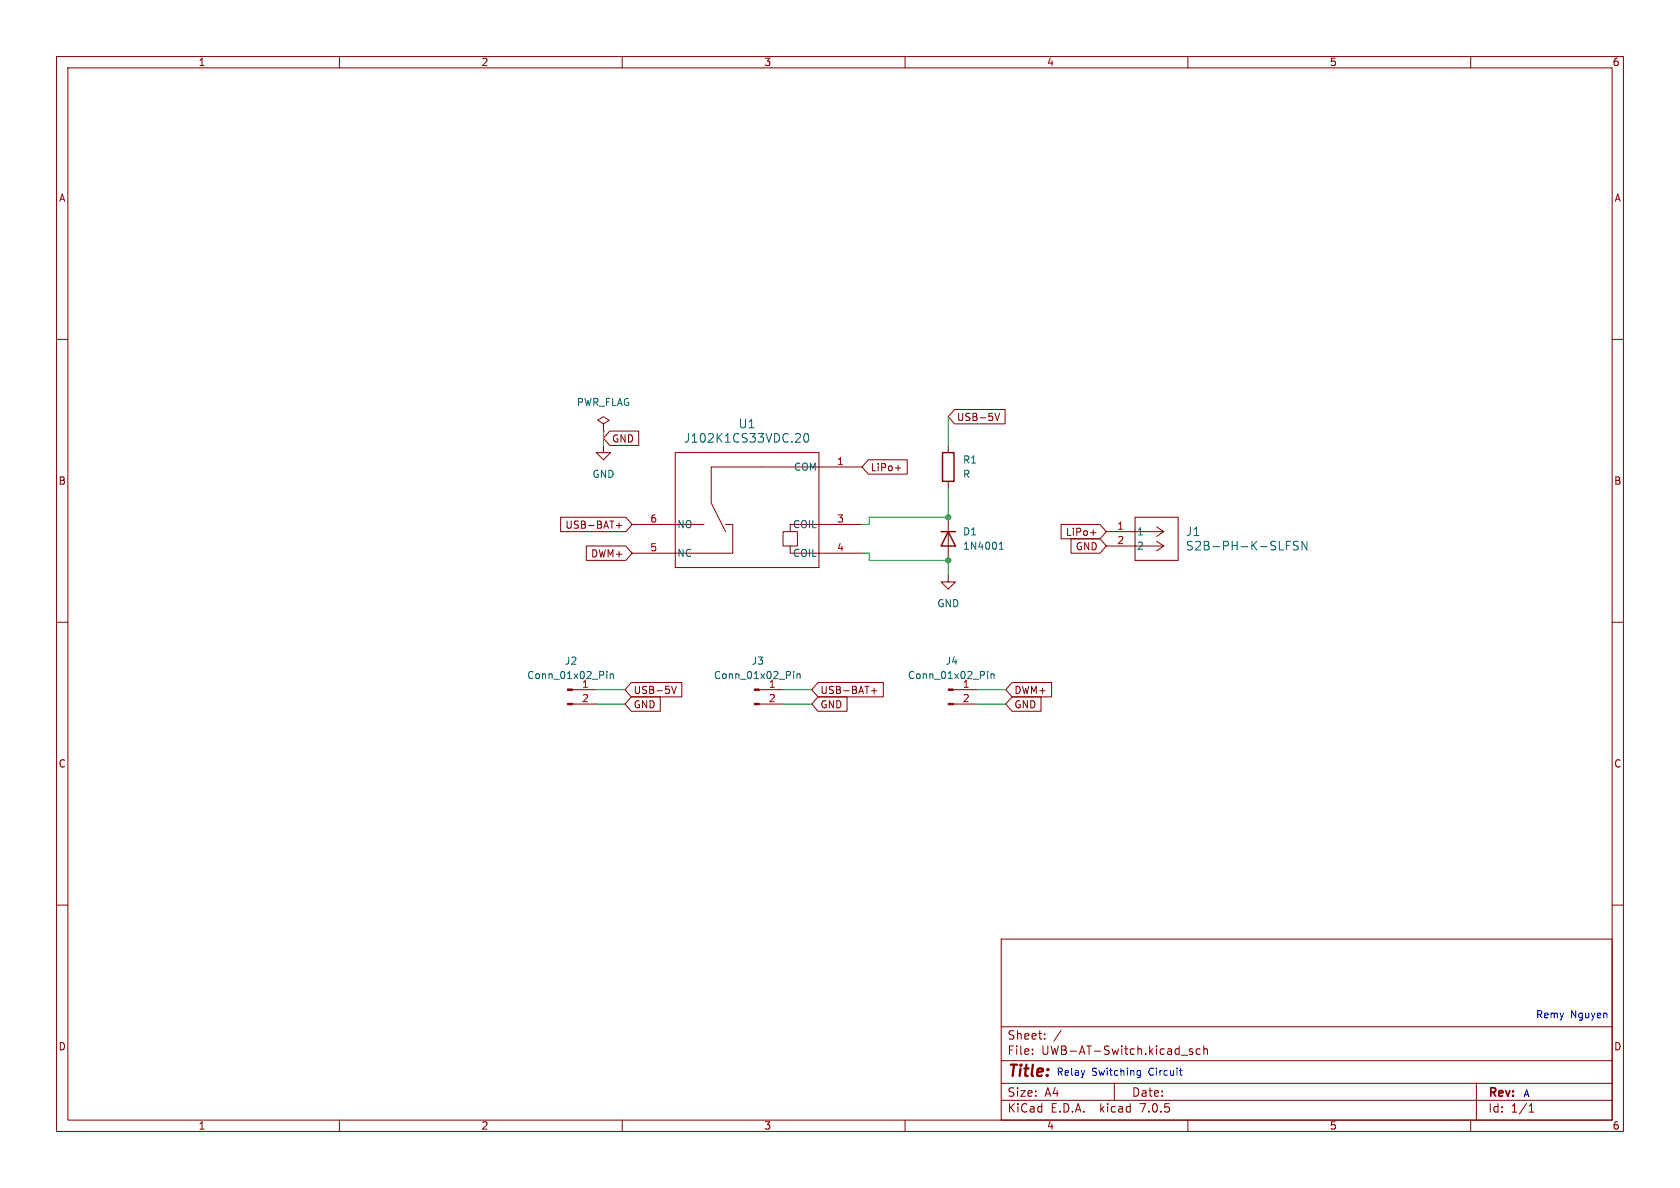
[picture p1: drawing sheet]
<svg xmlns="http://www.w3.org/2000/svg" width="297mm" height="210mm" viewBox="0 0 297 210" stroke-linecap="round" stroke-linejoin="round" font-family="sans-serif">
<g fill="none" stroke="#840000" stroke-width=".18">
<path d="M10 10h277v190h-277zM12 12h273v186h-273zM60 10v2M110 10v2M160 10v2M210 10v2M260 10v2M10 60h2M285 60h2M106.7 78.7v1.3h1.2l-1.2 1.3-1.3-1.3h1.3M106.7 74.9l1-.6-1-.6-1 .6 1 .6v1.3M106.7 76.2h.1"/>
<path d="M107.8 76.2h5.1v2.5h-5.1l-1.1-1.2zM167.6 78.7v1.3M168.8 72.4h8.9v2.5h-8.9l-1.2-1.2zM175.9 73.1l.4 1.2 .4-1.2M99.1 91.4h11.5l1.2 1.3-1.2 1.3h-11.5zM103.6 96.5h7l1.2 1.3-1.2 1.3h-7zM109 92.9h.9M109.4 92.4v1M111.8 92.7h12.7M119.4 80h25.4v20.3h-25.4zM128.3 92.7h1.2v5.1h-17.7M138.4 94h2.6v2.5h-2.6z"/>
<path d="M139.7 96.5v1.3h12.7M139.7 92.7h12.7M152.4 82.6h-26.7v6.3l2.6 5.1M153.5 81.3h6.9v2.5h-6.9l-1.1-1.2zM158.3 82.7h1M167.6 85.1v1.3M167.6 91.4v7.7M187.6 92.7h6.9l1.1 1.3-1.1 1.3h-6.9zM189.3 95.2h5.2l1.1 1.3-1.1 1.3h-5.2zM192.8 94.2h.9M195.6 96.5h10.1M195.6 94h10.1"/>
<path d="M200.7 91.4h7.6v7.7h-7.6zM204.5 95.7l1.2 .8M204.5 93.1l1.2 .9M205.7 96.5l-1.2 .9M205.7 94l-1.2 .8M10 110h2M167.6 101.6v1.3h1.3l-1.3 1.2-1.2-1.2h1.2M285 110h2M101.2 124.5h4.2M101.2 121.9h4.2M111.6 120.6h8.9v2.6h-8.9l-1.1-1.3zM111.6 123.2h5.1v2.5h-5.1l-1.1-1.2z"/>
<path d="M118.7 121.3l.5 1.3 .4-1.3M134.2 124.5h4.2M134.2 121.9h4.2M144.6 123.2h5.1v2.5h-5.1l-1.1-1.2zM144.6 120.6h11.6v2.6h-11.6l-1.1-1.3zM154 122.1h1M154.5 121.6v1M168.5 124.5h4.2M168.5 121.9h4.2M178.9 123.2h5.1v2.5h-5.1l-1.1-1.2zM178.9 120.6h7v2.6h-7l-1.1-1.3zM10 160h2"/>
<path d="M285 160h2M177 166h108v32h-108zM60 198v2M110 198v2M160 198v2M177 194.5h108M177 191.5h108M177 187.5h108M177 181.5h108M182.5 186.3v.1M182.5 185.5v.1M184.7 183.6v.1"/>
<path d="M184.7 182.8v.1M187.6 182.1l-1.3 2M197 191.5v3M208.8 186.5h1.2M210 198v2M210.8 185.5l-.3-.1-.3 .2 .1 .2 .5 .2v.3h-.6M212.2 185.5l-.5-.1-.2 .3v.4l.1 .2h.6M212.8 185.5l.2-.1 .4 .1 .1 .9M212.8 184.9v1.5M260 198v2M261 191.5v6.5M270.3 196.6h.9"/>
<path d="M270.3 195.5l.4-.4v1.5"/>
</g>
<path d="M166.4 94h2.5M166.6 80h2.1v5.1h-2.1zM167.6 94l1.3 2.5h-2.5z" fill="none" stroke="#840000" stroke-width=".25"/>
<g fill="none" stroke="#006464" stroke-width=".18">
<path d="M140.6 78.2h.9M141.4 76.8v.5M142.3 76.7l.2-.1a.83 .83 0 0 1 .6 .7 .83 .83 0 0 1-.4 .8l-.1 .1a.83 .83 0 0 1-.6-.7 .83 .83 0 0 1 .3-.8zM176.7 97.1h.7M176.7 96.2l.3-.4v1.3M227.4 96.4h.5M227.4 95.7h.7M229.5 95.8l-.6-.1-.3 .3 .2 .3 .6 .3v.5l-.2 .1-.6-.1M231 95.7v1.5l-.8-1.5v1.5M107.3 118.7v.1M107.3 119.1v.9M107.9 119.2l.2-.1 .3 .1v.8"/>
<path d="M107.9 119.1v.9M140.3 118.7v.1M140.3 119.1v.9M140.9 119.1v.9M140.9 119.2l.2-.1 .3 .1 .1 .8M174.6 118.7v.1M174.6 119.1v.9M175.2 119.2l.2-.1 .3 .1v.8M175.2 119.1v.9"/>
</g>
<g fill="#840000" stroke="#840000" stroke-width=".18">
<path d="M133.3 124.3h.9v.3h-.9z"/>
<path d="M133.3 121.8h.9v.2h-.9z"/>
<path d="M100.3 124.3h.9v.3h-.9z"/>
<path d="M100.3 121.8h.9v.2h-.9z"/>
<path d="M167.6 124.3h.9v.3h-.9z"/>
<path d="M167.6 121.8h.9v.2h-.9z"/>
</g>
<path d="M201 189.8l.2 .3 .4-.1M201.6 189.2v1.1l-.2 .2-.3-.1M201.6 189.3l-.4-.1-.2 .3M208.5 189.2h.5M208.7 188.8v1.1l.3 .2" fill="none" stroke="#0000c2" stroke-width=".18"/>
<path d="M106.7 76.2v2.5M167.6 73.7v5M152.4 97.8h1.3v1.3h13.9v2.5M167.6 86.4v5h-13.9v1.3h-1.3M105.4 124.5h5.1M105.4 121.9h5.1M138.4 124.5h5.1M138.4 121.9h5.1M172.7 124.5h5.1M172.7 121.9h5.1" fill="none" stroke="#009600" stroke-width=".18"/>
<g fill="#009600" stroke="#009600" stroke-width=".18">
<circle cx="167.6" cy="99.1" r=".46"/>
<circle cx="167.6" cy="91.4" r=".46"/>
</g>
<text font-size="2.8" fill="#840000" x="178" y="190.8">Title:</text>
<g font-size="2.1" fill="#006464">
<text x="130.5" y="75.9">U1</text>
<text x="120.9" y="78.4">J102K1CS33VDC.20</text>
<text x="209.6" y="94.9">J1</text>
<text x="209.6" y="97.5">S2B-PH-K-SLFSN</text>
</g>
<g font-size="2.1" fill="#840000">
<text x="178" y="183.9">Sheet:</text>
<text x="178" y="186.6">File:</text>
<text x="184" y="186.6">UWB-AT-Switch.kicad_sch</text>
<text x="178" y="196.8">KiCad</text>
<text x="178" y="194">Size:</text>
<text x="184.6" y="194">A4</text>
<text x="185.7" y="196.8">E.D.A.</text>
<text x="194.4" y="196.8">kicad</text>
<text x="200" y="194">Date:</text>
<text x="201.5" y="196.8">7.0.5</text>
<text x="263" y="194.2">Rev:</text>
<text x="263" y="196.8">Id:</text>
<text x="267" y="196.8">1/1</text>
</g>
<g font-size="1.8" fill="#840000">
<text x="35" y="11.8">1</text>
<text x="85" y="11.8">2</text>
<text x="135" y="11.8">3</text>
<text x="185" y="11.8">4</text>
<text x="235" y="11.8">5</text>
<text x="285" y="11.8">6</text>
<text x="10.4" y="35.8">A</text>
<text x="285.4" y="35.8">A</text>
<text x="169.1" y="74.6">USB-5V</text>
<text x="108.1" y="78.4">GND</text>
<text x="153.8" y="83.5">LiPo+</text>
<text x="10.3" y="85.8">B</text>
<text x="285.3" y="85.8">B</text>
<text x="99.9" y="93.6">USB-BAT+</text>
<text x="188.4" y="94.9">LiPo+</text>
<text x="104.5" y="98.7">DWM+</text>
<text x="190.2" y="97.4">GND</text>
<text x="111.9" y="122.8">USB-5V</text>
<text x="111.9" y="125.4">GND</text>
<text x="144.9" y="125.4">GND</text>
<text x="144.9" y="122.8">USB-BAT+</text>
<text x="179.2" y="125.4">GND</text>
<text x="179.2" y="122.8">DWM+</text>
<text x="10.3" y="135.8">C</text>
<text x="285.3" y="135.8">C</text>
<text x="10.3" y="185.8">D</text>
<text x="285.3" y="185.8">D</text>
<text x="35" y="199.8">1</text>
<text x="85" y="199.8">2</text>
<text x="135" y="199.8">3</text>
<text x="185" y="199.8">4</text>
<text x="235" y="199.8">5</text>
<text x="285" y="199.8">6</text>
</g>
<g font-size="1.8" fill="#006464">
<text x="101.9" y="71.9">PWR_FLAG</text>
<text x="140.3" y="83.4">COM</text>
<text x="170.2" y="82.1">R1</text>
<text x="104.7" y="84.6">GND</text>
<text x="170.2" y="84.6">R</text>
<text x="119.6" y="93.5">NO</text>
<text x="140.2" y="93.5">COIL</text>
<text x="170.2" y="94.8">D1</text>
<text x="200.9" y="94.8">1</text>
<text x="119.6" y="98.6">NC</text>
<text x="140.2" y="98.6">COIL</text>
<text x="170.2" y="97.3">1N4001</text>
<text x="200.9" y="97.3">2</text>
<text x="165.6" y="107.5">GND</text>
<text x="99.8" y="117.7">J2</text>
<text x="132.8" y="117.7">J3</text>
<text x="167.1" y="117.7">J4</text>
<text x="93.1" y="120.2">Conn_01x02_Pin</text>
<text x="102.8" y="121.7">1</text>
<text x="126.2" y="120.2">Conn_01x02_Pin</text>
<text x="135.9" y="121.7">1</text>
<text x="160.4" y="120.2">Conn_01x02_Pin</text>
<text x="170.1" y="121.7">1</text>
</g>
<g font-size="1.8" fill="#a90000">
<text x="147.9" y="82.3">1</text>
<text x="114.9" y="92.5">6</text>
<text x="147.9" y="92.5">3</text>
<text x="197.5" y="93.7">1</text>
<text x="114.9" y="97.5">5</text>
<text x="147.9" y="97.5">4</text>
<text x="197.5" y="96.3">2</text>
<text x="102.8" y="124.2">2</text>
<text x="135.9" y="124.2">2</text>
<text x="170.1" y="124.2">2</text>
</g>
<g font-size="1.8" fill="#0000c2">
<text x="271.5" y="180.1">Remy</text>
<text x="277.6" y="180.1">Nguyen</text>
<text x="186.7" y="190.2">Relay</text>
<text x="192.9" y="190.2">Switching</text>
<text x="203" y="190.2">Circuit</text>
<text x="269.2" y="194.1">A</text>
</g>
</svg>
